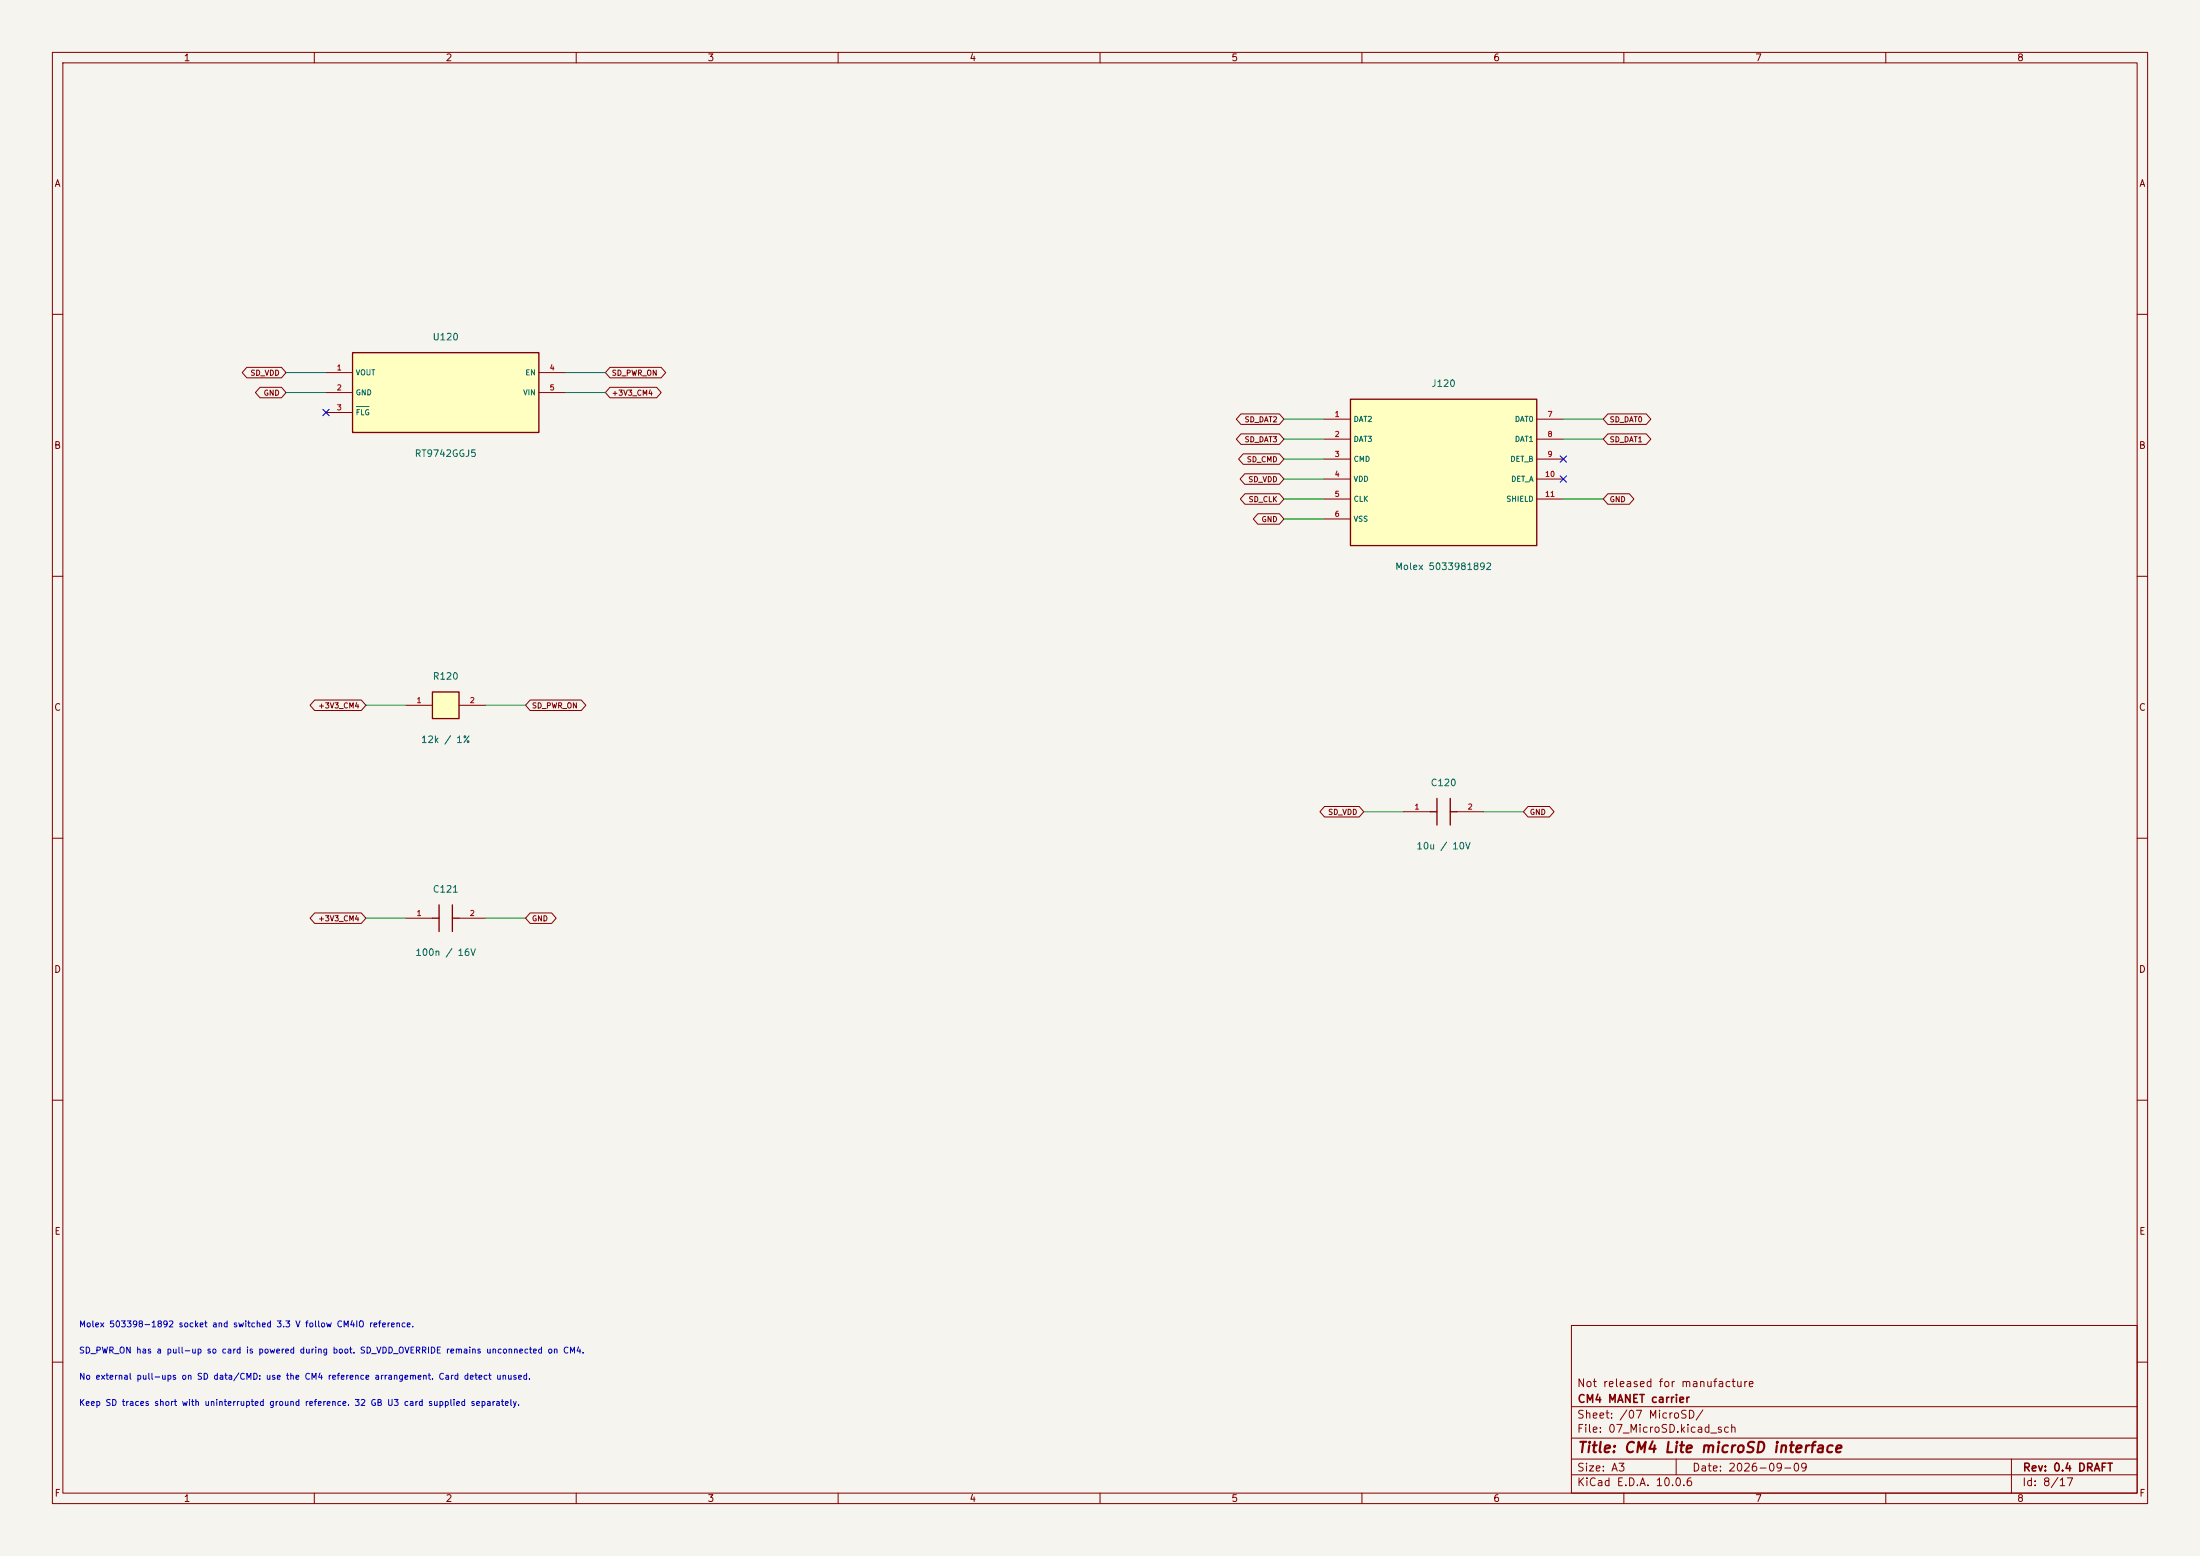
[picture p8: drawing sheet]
<svg xmlns="http://www.w3.org/2000/svg" width="420mm" height="297mm" viewBox="0 0 420 297" stroke-linecap="round" stroke-linejoin="round" font-family="sans-serif">
<path d="M0 0h420v297h-420z" fill="#f5f4ef" stroke="#f5f4ef" stroke-width=".19"/>
<g fill="none" stroke="#840000" stroke-width=".19">
<path d="M10 10h400v277h-400zM12 12h396v273h-396zM60 10v2M110 10v2M160 10v2M210 10v2M260 10v2M310 10v2M360 10v2M10 60h2M408 60h2M10 110h2"/>
<path d="M408 110h2M10 160h2M408 160h2M10 210h2M408 210h2M300 253h108v32h-108zM10 260h2M300 278.5h108M300 274.5h108M300 268.5h108M320 278.5v3M384 278.5v6.5"/>
<path d="M408 260h2M60 285v2M110 285v2M160 285v2M210 285v2M260 285v2M300 281.5h108M310 285v2M360 285v2"/>
</g>
<path d="M82.5 132.1h5.1v5.1h-5.1z" fill="#ffffc2"/>
<path d="M82.5 132.1h5.1v5.1h-5.1zM273 154.9h1.3M274.3 152.4v5.1M276.9 154.9h1.2M276.9 152.4v5.1M82.5 175.3h1.3M83.8 172.7v5.1M86.4 175.3h1.2M86.4 172.7v5.1" fill="none" stroke="#840000" stroke-width=".25"/>
<path d="M77.5 134.6h5M87.6 134.6h5.1M268 154.9h5M278.1 154.9h5.1M77.5 175.3h5M87.6 175.3h5.1" fill="none" stroke="#840000" stroke-width=".19"/>
<path d="M257.8 76.2h35.6v27.9h-35.6z" fill="#ffffc2"/>
<path d="M257.8 76.2h35.6v27.9h-35.6z" fill="none" stroke="#840000" stroke-width=".25"/>
<path d="M252.7 80h5.1M252.7 83.8h5.1M252.7 87.6h5.1M252.7 91.4h5.1M252.7 95.3h5.1M252.7 99.1h5.1M293.4 80h5M293.4 83.8h5M293.4 87.6h5M293.4 91.4h5M293.4 95.3h5" fill="none" stroke="#840000" stroke-width=".19"/>
<path d="M67.3 67.3h35.6v15.3h-35.6z" fill="#ffffc2"/>
<path d="M67.3 67.3h35.6v15.3h-35.6z" fill="none" stroke="#840000" stroke-width=".25"/>
<g fill="none" stroke="#840000" stroke-width=".19">
<path d="M47.1 70.1h6.6l.9 1-.9 1h-6.6l-.9-1zM49.6 73.9h4.1l.9 1-.9 1h-4.1l-.8-1zM62.2 71.1h5.1M62.2 74.9h5.1M62.2 78.7h5.1M102.9 71.1h5M102.9 74.9h5M116.4 70.1h9.8l.9 1-.9 1h-9.8l-.8-1zM116.4 73.9h9l.8 1-.8 1h-9l-.8-1zM236.9 79h7.3l.9 1-.9 1h-7.3l-.9-1zM306.9 79h7.4l.9 1-.9 1h-7.4l-.8-1zM236.9 82.8h7.3l.9 1-.9 1h-7.3l-.9-1z"/>
<path d="M237.3 86.6h6.9l.9 1-.9 1h-6.9l-.8-1zM237.6 90.4h6.6l.9 1-.9 1h-6.6l-.9-1zM237.7 94.2h6.5l.9 1.1-.9 1h-6.5l-.9-1zM240.1 98.1h4.1l.9 1-.9 1h-4.1l-.8-1zM306.9 82.8h7.4l.9 1-.9 1h-7.4l-.8-1zM306.9 94.2h4.1l.9 1.1-.9 1h-4.1l-.8-1zM60.1 133.6h8.9l.8 1-.8 1h-8.9l-.9-1zM101.2 133.6h9.8l.8 1-.8 1h-9.8l-.9-1zM252.9 153.9h6.6l.8 1-.8 1h-6.6l-.9-1zM291.7 153.9h4.1l.9 1-.9 1h-4.1l-.9-1zM60.1 174.3h8.9l.8 1-.8 1h-8.9l-.9-1zM101.2 174.3h4.1l.9 1-.9 1h-4.1l-.9-1z"/>
</g>
<path d="M68 77.6h2.5" fill="none" stroke="#006464" stroke-width=".19"/>
<g fill="none" stroke="#009600" stroke-width=".19">
<path d="M54.6 71.1h7.6M54.6 74.9h7.6M107.9 71.1h7.7M107.9 74.9h7.7M245.1 83.8h7.6M245.1 80h7.6M245.1 87.6h7.6M245.1 91.4h7.6M245.1 95.3h7.6M245.1 99.1h7.6M298.4 83.8h7.7M298.4 80h7.7"/>
<path d="M298.4 95.3h7.7M69.8 134.6h7.7M92.7 134.6h7.6M260.3 154.9h7.7M283.2 154.9h7.6M69.8 175.3h7.7M92.7 175.3h7.6"/>
</g>
<path d="M61.6 78.1l1.2 1.2M62.8 78.1l-1.2 1.2M297.8 87l1.3 1.2M297.8 90.8l1.3 1.2M299.1 87l-1.3 1.2M299.1 90.8l-1.3 1.2" fill="none" stroke="#000084" stroke-width=".19"/>
<text font-size="2" fill="#840000" x="301" y="277.8">Title: CM4 Lite microSD interface</text>
<g font-size="1.5" fill="#840000">
<text x="300.9" y="265.1">Not released for manufacture</text>
<text x="301" y="268.1">CM4 MANET carrier</text>
<text x="300.9" y="273.8">File: 07_MicroSD.kicad_sch</text>
<text x="300.9" y="271.1">Sheet: /07 MicroSD/</text>
<text x="300.9" y="281.2">Size: A3</text>
<text x="322.9" y="281.2">Date: 2026-09-09</text>
<text x="386" y="281.2">Rev: 0.4 DRAFT</text>
<text x="300.9" y="284">KiCad E.D.A. 10.0.6</text>
<text x="385.9" y="284">Id: 8/17</text>
</g>
<g font-size="1.3" fill="#840000">
<text x="35" y="12">1</text>
<text x="85" y="12">2</text>
<text x="135" y="12">3</text>
<text x="185" y="12">4</text>
<text x="235" y="12">5</text>
<text x="285" y="12">6</text>
<text x="335" y="12">7</text>
<text x="385" y="12">8</text>
<text x="10.3" y="36">A</text>
<text x="408.3" y="36">A</text>
<text x="10.2" y="86">B</text>
<text x="408.2" y="86">B</text>
<text x="10.2" y="136">C</text>
<text x="408.2" y="136">C</text>
<text x="10.2" y="186">D</text>
<text x="408.2" y="186">D</text>
<text x="10.3" y="236">E</text>
<text x="408.3" y="236">E</text>
<text x="10.3" y="286">F</text>
<text x="35" y="287">1</text>
<text x="85" y="287">2</text>
<text x="135" y="287">3</text>
<text x="185" y="287">4</text>
<text x="235" y="287">5</text>
<text x="285" y="287">6</text>
<text x="335" y="287">7</text>
<text x="385" y="287">8</text>
<text x="408.3" y="286">F</text>
</g>
<g font-size="1.3" fill="#006464">
<text x="82.5" y="65.3">U120</text>
<text x="273.2" y="74.2">J120</text>
<text x="79.1" y="87.5">RT9742GGJ5</text>
<text x="266.2" y="109.1">Molex 5033981892</text>
<text x="82.5" y="130">R120</text>
<text x="80.3" y="142.1">12k / 1%</text>
<text x="273" y="150.4">C120</text>
<text x="270.3" y="162.4">10u / 10V</text>
<text x="82.5" y="170.7">C121</text>
<text x="79.2" y="182.8">100n / 16V</text>
</g>
<g font-size="1.2" fill="#0000c2">
<text x="15" y="253.6">Molex 503398-1892 socket and switched 3.3 V follow CM4IO reference.</text>
<text x="15" y="258.6">SD_PWR_ON has a pull-up so card is powered during boot. SD_VDD_OVERRIDE remains unconnected on CM4.</text>
<text x="15" y="263.6">No external pull-ups on SD data/CMD: use the CM4 reference arrangement. Card detect unused.</text>
<text x="15" y="268.6">Keep SD traces short with uninterrupted ground reference. 32 GB U3 card supplied separately.</text>
</g>
<g font-size="1" fill="#840000">
<text x="47.7" y="71.9">SD_VDD</text>
<text x="116.7" y="71.9">SD_PWR_ON</text>
<text x="50.2" y="75.8">GND</text>
<text x="116.7" y="75.8">+3V3_CM4</text>
<text x="237.5" y="80.8">SD_DAT2</text>
<text x="307.2" y="80.8">SD_DAT0</text>
<text x="237.5" y="84.6">SD_DAT3</text>
<text x="237.9" y="88.5">SD_CMD</text>
<text x="307.2" y="84.6">SD_DAT1</text>
<text x="238.2" y="92.3">SD_VDD</text>
<text x="238.3" y="96.1">SD_CLK</text>
<text x="240.7" y="99.9">GND</text>
<text x="307.2" y="96.1">GND</text>
<text x="60.7" y="135.4">+3V3_CM4</text>
<text x="101.5" y="135.4">SD_PWR_ON</text>
<text x="253.5" y="155.8">SD_VDD</text>
<text x="292" y="155.8">GND</text>
<text x="60.7" y="176.1">+3V3_CM4</text>
<text x="101.5" y="176.1">GND</text>
</g>
<g font-size="1" fill="#a90000">
<text x="64.2" y="70.9">1</text>
<text x="104.8" y="70.9">4</text>
<text x="64.2" y="74.7">2</text>
<text x="104.8" y="74.7">5</text>
<text x="64.2" y="78.6">3</text>
<text x="254.7" y="79.8">1</text>
<text x="254.7" y="83.6">2</text>
<text x="295.3" y="79.8">7</text>
<text x="295.3" y="83.6">8</text>
<text x="254.7" y="87.4">3</text>
<text x="295.3" y="87.4">9</text>
<text x="254.7" y="91.3">4</text>
<text x="254.7" y="95.1">5</text>
<text x="294.9" y="91.3">10</text>
<text x="294.9" y="95.1">11</text>
<text x="254.7" y="98.9">6</text>
<text x="79.4" y="134.4">1</text>
<text x="89.6" y="134.4">2</text>
<text x="269.9" y="154.8">1</text>
<text x="280.1" y="154.8">2</text>
<text x="79.4" y="175.1">1</text>
<text x="89.6" y="175.1">2</text>
</g>
<g font-size="1" fill="#006464">
<text x="67.8" y="71.9">VOUT</text>
<text x="100.2" y="71.9">EN</text>
<text x="67.8" y="75.7">GND</text>
<text x="99.8" y="75.7">VIN</text>
<text x="67.8" y="79.5">FLG</text>
<text x="258.3" y="80.8">DAT2</text>
<text x="289.1" y="80.8">DAT0</text>
<text x="258.3" y="84.6">DAT3</text>
<text x="258.3" y="88.4">CMD</text>
<text x="288.2" y="88.4">DET_B</text>
<text x="289.1" y="84.6">DAT1</text>
<text x="258.3" y="92.2">VDD</text>
<text x="288.4" y="92.2">DET_A</text>
<text x="258.3" y="96">CLK</text>
<text x="258.3" y="99.8">VSS</text>
<text x="287.5" y="96">SHIELD</text>
</g>
</svg>
